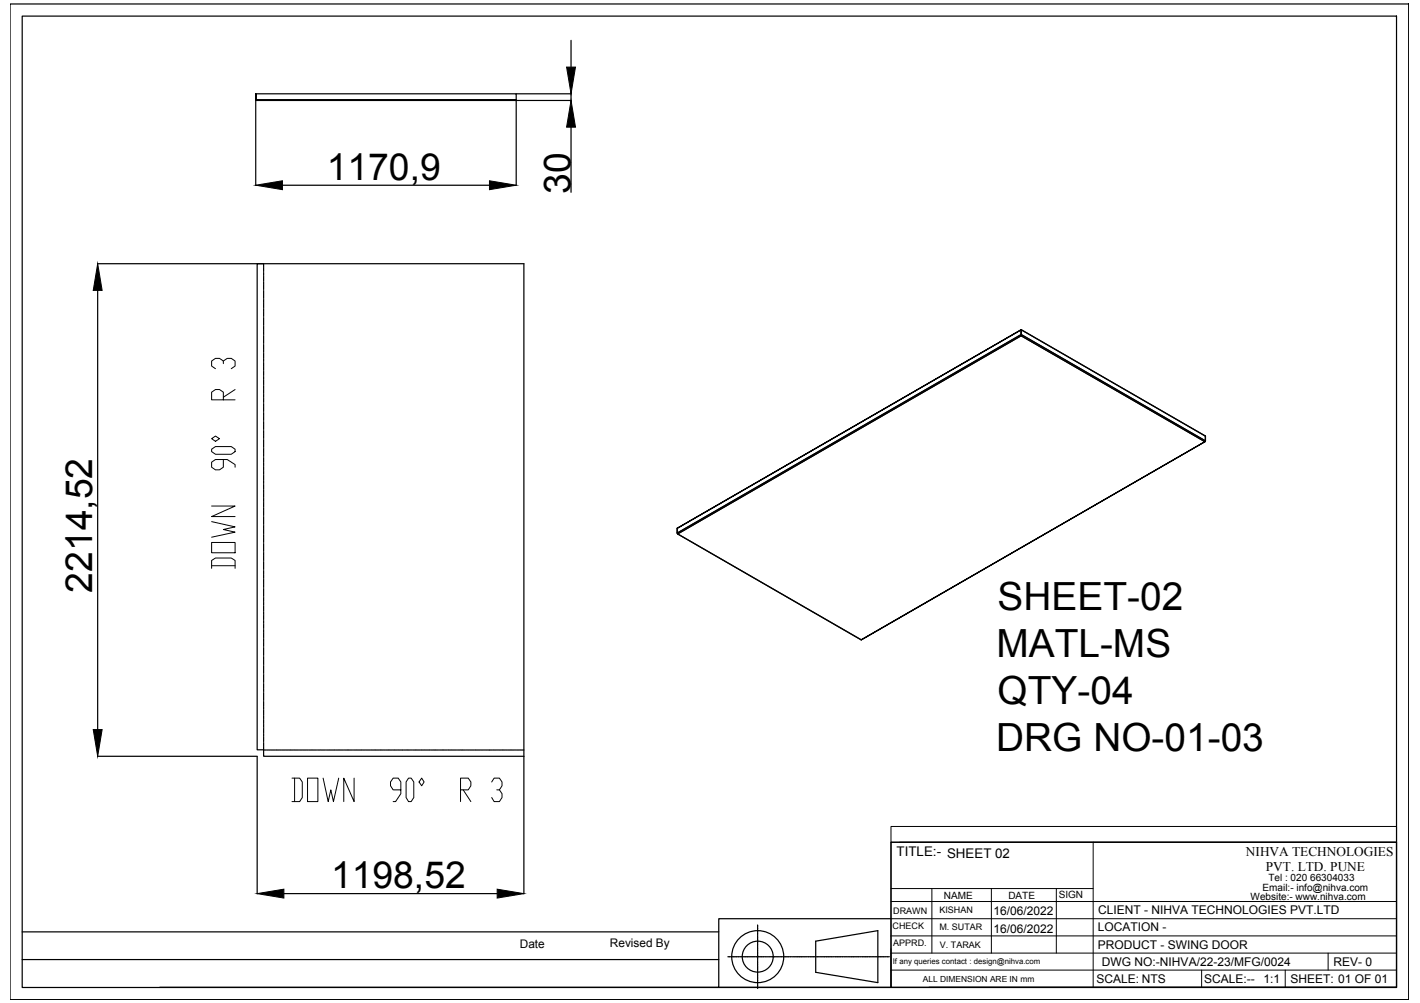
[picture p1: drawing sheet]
<svg xmlns="http://www.w3.org/2000/svg" width="297mm" height="210mm" viewBox="0 0 297 210" stroke-linecap="round" stroke-linejoin="round" font-family="sans-serif">
<!-- layer: 0 -->
<g fill="none" stroke="#000" stroke-width=".25">
<path d="M2.1 .8h292.6v208.4h-292.6zM4.6 3.4h287.5v203.3h-287.5zM53.5 19.6v1.3zM108 19.6h11.5M119.5 8.5v5.5M119.5 19.6v1.4M53.5 20.8l.2 .2M53.5 20.9v17.9M53.6 21v-.1l.1 .1M59.1 38.8h43.3M108 21h-54.3h54.3M108 20.9v-1.3h-54.4v1.3h54.4v.1"/>
<path d="M108 21v17.8M108 21h11.5M119.5 26.6v13.6M20.4 55.2h34.7M55.1 55.2v.6M55.1 55.9v.1M55.1 56.1v.6M55.1 56.8v.1M55.1 57.1v.5M55.1 57.8v.1M55.1 58v.6M55.1 58.7v.1"/>
<path d="M55.1 59v.5M55.1 59.7v.1M55.1 59.9v.6M20.4 60.8v91.9M55.1 60.6v.1M55.1 60.9v.6M55.1 61.5v.2M55.1 61.8v.6M55.1 62.5v.1M55.1 62.7v.6M55.1 63.4v.2M55.1 63.7v.6"/>
<path d="M55.1 64.4v.1M55.1 64.6v.6M55.1 65.3v.2M55.1 65.6v.6M55.1 66.3v.1M55.1 66.5v.6M55.1 67.2v.1M55.1 67.5v.6M55.1 68.2v.1M55.1 68.4v.6M55.1 69.1v.1M55.1 69.4v.6"/>
<path d="M55.1 70v.2M55.1 70.3v.6M55.1 71v.1M55.1 71.2v.6M55.1 72v.1M55.1 72.2v.6M55.1 72.9v.1M55.1 73.1v.6M55.1 73.9v.1M55.1 74.1v.6M55.1 74.8v.1M55.1 75v.6"/>
<path d="M55.1 75.8h.1M55.1 76v.6M55.1 76.7v.1M55.1 76.9v.6M55.1 77.6v.2M55.1 77.9v.6M55.1 78.6v.1M55.1 78.8v.6M55.1 79.5v.2M55.1 79.7v.6M213.6 69v1l-71.9 41.6-.1-1M213.6 70v.3v-.3"/>
<path d="M213.6 69l38.5 22.3v1l-38.5-22.3zM213.6 69l38.5 22.3M55.1 80.5v.1M55.1 80.7v.6M55.1 81.4v.1M55.1 81.6v.6M55.1 82.4v.1M55.1 82.6v.6M55.1 83.3v.1M55.1 83.6v.5M55.1 84.3v.1M55.1 84.5v.6"/>
<path d="M55.1 85.2v.1M55.1 85.4v.6M55.1 86.1v.2M55.1 86.4v.6M55.1 87.1v.1M55.1 87.3v.6M55.1 88v.2M55.1 88.3v.5M55.1 89v.1M55.1 89.2v.6M55.1 89.9v.1M55.1 90.2v.5"/>
<path d="M55.1 90.9v.1M55.1 91.1v.6M55.1 91.8v.1M55.1 92.1v.6M55.1 92.8v.1M55.1 93v.6M55.1 93.7v.1M55.1 94v.6M55.1 94.6v.2M55.1 94.9v.6M55.1 95.6v.1M55.1 95.8v.6"/>
<path d="M55.1 96.5v.2M55.1 96.8v.6M55.1 97.5v.1M55.1 97.7v.6M55.1 98.5h.1M55.1 98.7v.6M55.1 99.4v.1M55.1 99.6v.6M252.1 92.4l.1-.2-.2 .2-38.4-22.1-71.8 41.4 38.4 22.2 71.8-41.5-71.8 41.5M252.2 91.3l-.1 1M55.1 100.3v.1M55.1 100.6v.6"/>
<path d="M55.1 101.3v.1M55.1 101.5v.6M55.1 102.2v.1M55.1 102.5v.6M55.1 103.2v.1M55.1 103.4v.6M55.1 104.1v.2M55.1 104.3v.6M55.1 105.1v.1M55.1 105.3v.6M55.1 106v.1M55.1 106.2v.6"/>
<path d="M55.1 107v.1M55.1 107.2v.6M55.1 107.9v.1M55.1 108.1v.6M55.1 108.8v.2M55.1 109.1v.6M55.1 109.8v.1M55.1 110v.6M55.1 110.7v.2M55.1 111v.6M55.1 111.7v.1M55.1 111.9v.6"/>
<path d="M55.1 112.6v.2M55.1 112.8v.6M55.1 113.6v.1M55.1 113.8v.6M55.1 114.5v.1M55.1 114.8v.5M55.1 115.5v.1M55.1 115.7v.6M55.1 116.4v.1M55.1 116.7v.5M55.1 117.3v.2M55.1 117.6v.6"/>
<path d="M55.1 118.3v.1M55.1 118.5v.6M55.1 119.2v.2M55.1 119.5v.6M141.7 110.6l71.9-41.6-71.9 41.6v1M141.8 111.7l38.4 22.2M141.8 111.7l-.1-.2 .1 .2M55.1 120.2v.1M55.1 120.4v.6M55.1 121.1v.2M55.1 121.4v.5M55.1 122.1v.1"/>
<path d="M55.1 122.3v.6M55.1 123v.1M55.1 123.3v.6M55.1 124v.1M55.1 124.2v.6M55.1 124.9v.1M55.1 125.2v.6M55.1 125.9v.1M55.1 126.1v.6M55.1 126.8v.1M55.1 127v.6M55.1 127.7v.2"/>
<path d="M55.1 128v.6M55.1 128.7v.1M55.1 128.9v.6M55.1 129.7v.1M55.1 129.9v.6M55.1 130.6v.1M55.1 130.8v.6M55.1 131.6h.1M55.1 131.8v.6M55.1 132.5v.1M55.1 132.7v.6M55.1 133.4v.1"/>
<path d="M55.1 133.7v.6M55.1 134.4v.1M55.1 134.6v.6M55.1 135.3v.2M55.1 135.6v.6M55.1 136.3v.1M55.1 136.5v.6M55.1 137.2v.1M55.1 137.4v.6M55.1 138.2v.1M55.1 138.4v.6M55.1 139.1v.1"/>
<path d="M55.1 139.3v.6M20.4 158.3h33.4M53.8 158.3v28.8M55.1 140.1v.1M55.1 140.3v.6M55.1 141v.1M55.1 141.3v.5M55.1 141.9v.2M55.1 142.2v.6M55.1 142.9v.1M55.1 143.1v.6M55.1 143.8v.2"/>
<path d="M55.1 144.1v.6M55.1 144.8v.1M55.1 145v.6M55.1 145.7v.2M55.1 146v.5M55.1 146.7v.1M55.1 146.9v.6M55.1 147.6v.1M55.1 147.9v.5M55.1 148.6v.1M55.1 148.8v.6M55.1 149.5v.1"/>
<path d="M55.1 149.8v.6M55.1 150.4v.2M55.1 150.7v.6M55.1 151.4v.1M55.1 151.6v.6M55.1 152.3v.2M55.1 152.6v.6M55.1 153.3v.1M55.1 153.5v.6M55.1 154.2v.2M55.1 154.5v.6M55.1 155.2v.1"/>
<path d="M55.1 155.4v.6M55.1 156.1v.1M55.1 156.4v.5l.6 .1M55.8 157h.2M56.1 157h.6M56.8 157h.1M57 157h.6M57.7 157h.2M57.9 157h.6M58.7 157h.1M58.9 157h.6M59.6 157h.1"/>
<path d="M59.8 157h.6M60.6 157h.1M60.8 157h.6M61.5 157h.1M61.8 157h.5M62.5 157h.1M62.7 157h.6M63.4 157h.1M63.7 157h.5M64.3 157h.2M64.6 157h.6M65.3 157h.1"/>
<path d="M65.5 157h.6M66.2 157h.2M66.5 157h.5M67.2 157h.1M67.4 157h.6M68.1 157h.1M68.4 157h.5M69.1 157h.1M69.3 157h.6M70 157h.1M70.3 157h.6M71 157h.1"/>
<path d="M71.2 157h.6M71.9 157h.1M72.2 157h.6M72.8 157h.2M73.1 157h.6M73.8 157h.1M74 157h.6M74.7 157h.2M75 157h.6M75.7 157h.1M75.9 157h.6M76.7 157h.1"/>
<path d="M76.9 157h.6M77.6 157h.1M77.8 157h.6M78.5 157h.1M78.8 157h.6M79.5 157h.1M79.7 157h.6M80.4 157h.1M80.7 157h.6M81.4 157h.1M81.6 157h.6M82.3 157h.2"/>
<path d="M82.5 157h.6M83.3 157h.1M83.5 157h.6M84.2 157h.1M84.4 157h.6M85.2 157h.1M85.4 157h.6M86.1 157h.1M86.3 157h.6M87 157h.2M87.3 157h.6M88 157h.1"/>
<path d="M88.2 157h.6M88.9 157h.2M89.2 157h.6M89.9 157h.1M90.1 157h.6M90.8 157h.2M91 157h.6M91.8 157h.1M92 157h.6M92.7 157h.1M92.9 157h.6M93.7 157h.1"/>
<path d="M93.9 157h.6M94.6 157h.1M94.9 157h.5M95.6 157h.1M95.8 157h.6M96.5 157h.1M96.7 157h.6M97.4 157h.2M97.7 157h.6M98.4 157h.1M98.6 157h.6M99.3 157h.2"/>
<path d="M99.6 157h.5M100.3 157h.1M100.5 157h.6M101.2 157h.1M101.5 157h.6M102.2 157h.1M102.4 157h.6M103.1 157h.1M103.4 157h.6M104.1 157h.1M104.3 157h.6M105 157h.1"/>
<path d="M105.2 157h.6M105.9 157h.2M106.2 157h.6M106.9 157h.1M107.1 157h.6M107.9 157h.1M108.1 157h.6M108.8 157h.1M109 157h.6M109.6 158.3h-54.5v-1.4h-1.3v-101.7h55.8v131.9M186.4 176.3h105.7v30.3h-105.7zM4.6 195h145.8"/>
<path d="M59.4 187h44.6M158.5 193.6v1.1M158.5 194.8v.3M158.5 195.2v.4M158.5 195.7h.1M158.5 195.8v.4M158.5 196.3v1.2M158.5 197.6v.4M158.5 198.1h.1M158.5 198.2v.4M158.5 198.7v.3M158.5 199.1v1.2"/>
<path d="M170.6 197l13-2.2v10.8l-13-2.1zM186.4 192.3h-36v14.3h-117M4.6 200.8h145.8M150.4 206.6h36M152.3 200.2h.3M152.7 200.2h1.2M154 200.2h.4M154.5 200.2h.3M154.9 200.2h.1M155.1 200.2h.3M155.5 200.2h1.2M156.8 200.2h.4"/>
<path d="M157.3 200.2h.4M157.8 200.2h.1M157.9 200.2h.4M158.4 200.2h1.2M158.5 200.4v.4M158.5 200.9h.1M158.5 201v.4M158.5 201.5v.4M158.5 202v1.2M158.5 203.3v.4M158.5 203.7v.1M158.5 203.9v.3"/>
<path d="M158.5 204.3v1.7M158.5 206.1v.4M158.5 206.6h.1M158.5 206.7v.2M159.7 200.2h.3M160.1 200.2h.1M160.3 200.2h.2M160.6 200.2h.1M160.7 200.2h.4M161.2 200.2h1.2M162.5 200.2h.4M163 200.2h.1"/>
<path d="M163.1 200.2h.4M163.6 200.2h.3M164 200.2h1.3M165.3 200.2h.4M165.8 200.2h.1M165.9 200.2h.4M166.4 200.2h1.7M168.2 200.2h.4M168.6 200.2h.1M168.8 200.2h.3M169.2 200.2h1.7M171 200.2h.4"/>
<path d="M171.5 200.2h.1M171.6 200.2h.4M172.1 200.2h1.7M173.8 200.2h.4M174.3 200.2h.1M174.4 200.2h.4M174.9 200.2h1.2M176.2 200.2h.4M176.7 200.2h.4M177.2 200.2h.1M177.3 200.2h.4M177.7 200.2h1.3"/>
<path d="M179.1 200.2h.3M179.5 200.2h.4M180 200.2h.1M180.1 200.2h.4M180.6 200.2h1.2M181.9 200.2h.4M182.4 200.2h.1M182.5 200.2h.2M182.8 200.2h.1M183 200.2h.3M183.4 200.2h1.2M184.7 200.2h.4"/>
<path d="M185.2 200.2h.1M185.3 200.2h.4M185.8 200.2h.2M194.3 206.6h97.8"/>
<circle cx="158.5" cy="200.2" r="5.4"/>
<circle cx="158.5" cy="200.2" r="3.2"/>
</g>
<g fill="none" stroke="#000" stroke-width=".21">
<path d="M53.6 21h.1M213.6 70l-72 41.5M213.6 69v1M213.6 70v.3M213.6 70.3l-71.8 41.4M213.6 70.3l38.4 22.1M213.7 69v1l38.5 22.2M186.4 173h105.7v3.3h-105.7zM186.4 176.3v30.3M188.2 176.3h103.9M228.7 176.3v30.3M186.4 199.5h105.7"/>
<path d="M186.4 195.9h105.7M186.4 192.3h105.7M186.4 188.7h105.7M186.4 186h42.3M194.9 186v13.5M207.4 186v13.5M221 186v13.5M277.8 199.5v3.5M186.4 203h105.7M251.4 203v3.6M268.8 203v3.6"/>
</g>
<path d="M118.5 14h1.9l-.9 5.6zM53.5 38.8l5.6-1v1.9zM102.4 37.8l5.6 1-5.6 .9zM119.5 21l.9 5.6h-1.9zM20.4 55.2l1 5.6h-1.9zM19.5 152.7h1.9l-1 5.6zM53.8 187l5.6-.9v1.8zM104 186.1l5.6 .9-5.6 .9z" fill="#000" stroke="#000" stroke-width=".21"/>
<g font-size="8.8">
<text x="50.1" y="120.3" transform="rotate(-90 50.1 120.3)">DOWN 90° R 3</text>
<text x="60" y="169">DOWN 90° R 3</text>
</g>
<g font-size="8.1">
<text x="208.7" y="127.7">SHEET-02</text>
<text x="208.4" y="137.5">MATL-MS</text>
<text x="208.7" y="147.3">QTY-04</text>
<text x="208.4" y="157.1">DRG NO-01-03</text>
</g>
<g font-size="7.8">
<text x="68.4" y="37.6">1170,9</text>
<text x="119.3" y="40.5" transform="rotate(-90 119.3 40.5)">30</text>
<text x="19.3" y="124" transform="rotate(-90 19.3 124)">2214,52</text>
<text x="69.2" y="185.9">1198,52</text>
</g>
<g font-size="2.8">
<text x="187.6" y="179.2">TITLE:- SHEET 02</text>
<text x="260.6" y="179.1">NIHVA TECHNOLOGIES</text>
<text x="264.8" y="182.3">PVT. LTD. PUNE</text>
</g>
<g font-size="2.5">
<text x="207.8" y="191.6">16/06/2022</text>
<text x="229.7" y="191.3">CLIENT - NIHVA TECHNOLOGIES PVT.LTD</text>
<text x="207.8" y="195.2">16/06/2022</text>
<text x="229.6" y="194.9">LOCATION -</text>
<text x="108.7" y="198.5">Date</text>
<text x="127.6" y="198.2">Revised By</text>
<text x="229.6" y="198.5">PRODUCT - SWING DOOR</text>
<text x="230.5" y="202.1">DWG NO:-NIHVA/22-23/MFG/0024</text>
<text x="279" y="202.1">REV- 0</text>
<text x="229.3" y="205.7">SCALE: NTS</text>
<text x="251.9" y="205.7">SCALE:--</text>
<text x="264.3" y="205.7">1:1</text>
<text x="269.9" y="205.7">SHEET: 01 OF 01</text>
</g>
<g font-size="2.1">
<text x="265.3" y="184.4">Tel : 020 66304033</text>
<text x="197.4" y="188.1">NAME</text>
<text x="210.9" y="188.2">DATE</text>
<text x="221.5" y="188">SIGN</text>
<text x="261.6" y="188.4">Website:- www.nihva.com</text>
<text x="264.1" y="186.5">Email:- info@nihva.com</text>
</g>
<g font-size="1.9">
<text x="186.8" y="191.2">DRAWN</text>
<text x="196.5" y="191.1">KISHAN</text>
<text x="186.7" y="194.4">CHECK</text>
<text x="186.8" y="198">APPRD.</text>
<text x="196.5" y="194.7">M. SUTAR</text>
<text x="196.6" y="198.3">V. TARAK</text>
</g>
<text font-size="1.8" x="193" y="205.4">ALL DIMENSION ARE IN mm</text>
<text font-size="1.6" x="186.8" y="201.7">If any queries contact : design@nihva.com</text>
</svg>
